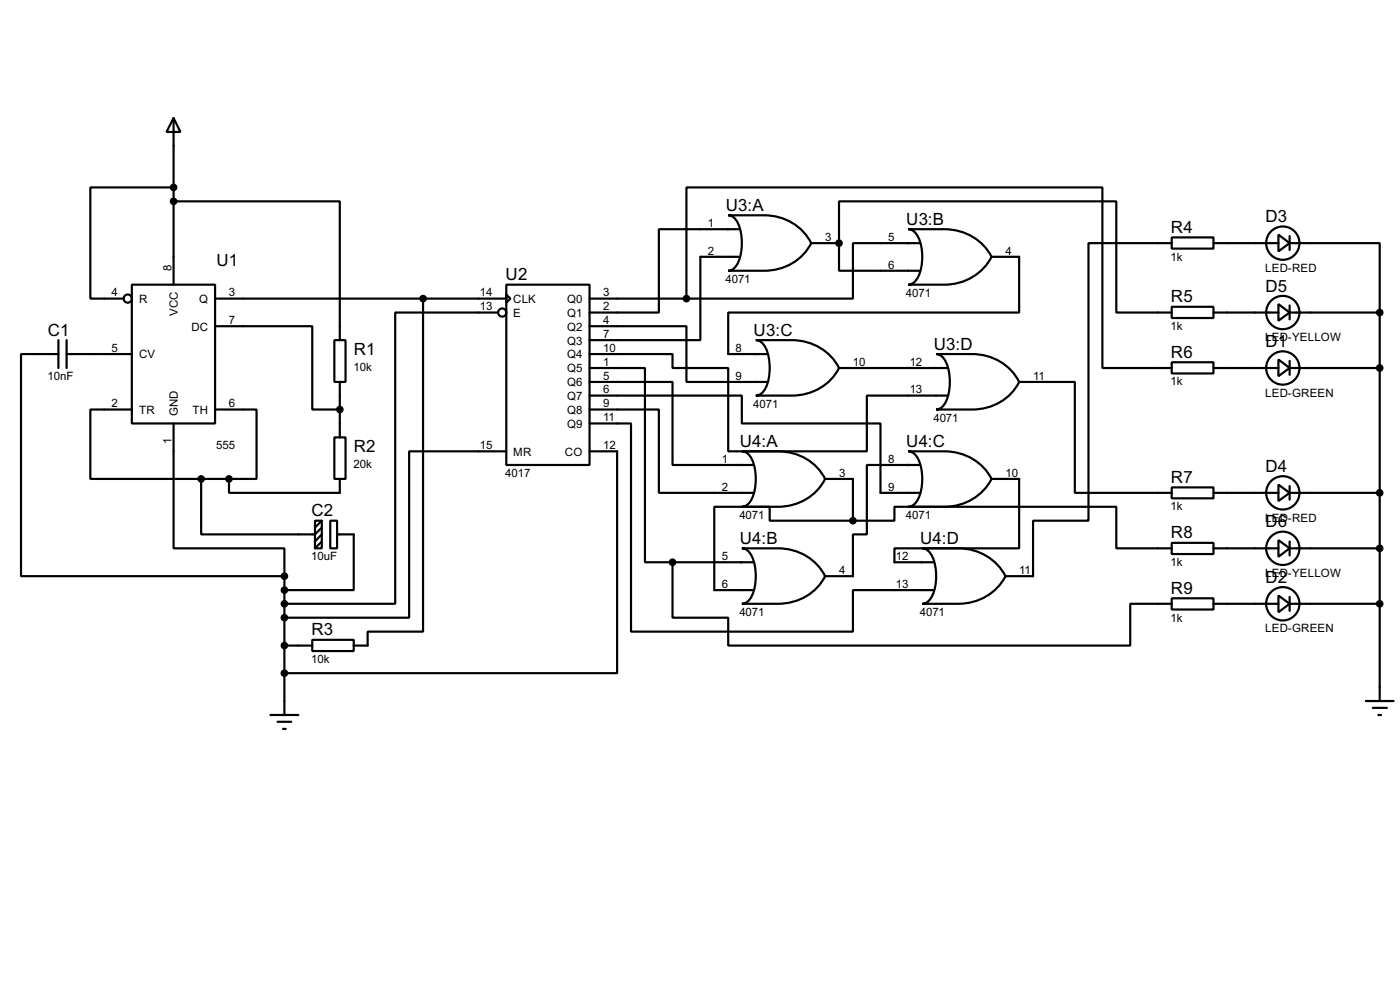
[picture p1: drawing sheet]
<svg xmlns="http://www.w3.org/2000/svg" width="256mm" height="180mm" viewBox="0 0 256 180" stroke-linecap="round" stroke-linejoin="round" font-family="sans-serif">
<g fill="none" stroke="#000" stroke-width=".4">
<path d="M31.8 21.6l1.3 2.6h-2.6zM31.8 34.3h-15.2v20.4h6.1M31.8 36.9h30.5v25.4M31.8 21.6v30.5M133.4 39.4h6.6a9.5 9.5 0 0 1 8.6 5.1 9.4 9.4 0 0 1-8.6 5.1h-6.6a2.18 2.18 0 0 0 1.8-1.5 9.3 9.3 0 0 0-.3-7.8l-1-.8zM24.2 52.1h15.2v25.4h-15.2zM39.4 59.7h17.8v15.3h5.1M39.4 54.7h53.4M77.5 54.7v60.9h-10.1v2.6h-2.6M91.2 57.2h-18.8v53.3h-20.3M92.8 52.1h15.2v33h-15.2zM92.8 53.9l.7 .8-.7 .7z"/>
<path d="M108 59.7h17.8v10.2h14.7M108 54.7h17.8M125.8 54.7v-20.4h76.2v33.1h12.7M135.4 42h-14.7v15.2h-12.7M135.4 47h-7.1v15.3h-20.3M148.6 44.5h5.1M153.7 44.5v5.1h14.8M153.7 44.5v-7.6h50.8v20.3h10.2M166.4 42h6.6a9.6 9.6 0 0 1 8.7 5 9.6 9.6 0 0 1-8.7 5.1h-6.6a2.22 2.22 0 0 0 1.8-1.5 9 9 0 0 0-.3-7.8l-1-.7zM168.5 44.5h-12.2v10.2h-30.5M181.7 47h5v10.2h-53.3v7.6h7.1M214.7 43.5h7.6v2h-7.6z"/>
<path d="M214.7 56.2h7.6v2h-7.6zM214.7 44.5h-15.3v50.8h-10.1v10.2h-5.1M222.3 44.5h11.9M222.3 57.2h11.9M234.2 43l2.1 1.5-2.1 1.5zM234.2 55.7l2.1 1.5-2.1 1.5zM236.3 44.5h16.5v12.7M236.3 57.2h16.5M236.3 43.2v2.6M236.3 55.9v2.6M252.8 57.2v71.1M10.7 64.8h-6.8v40.7h48.2"/>
<path d="M10.7 62.3v5.1M12.2 64.8h12M12.2 62.3v5.1M24.2 75h-7.6v12.7h20.3M31.8 77.5v22.9h20.3v5.1M39.4 75h7.6v12.7h-5M61.3 62.3h2v7.6h-2zM62.3 69.9v10.2M108 69.9h15.2v15.2h14.8M108 75h12.7v15.2h17.3M108 64.8h15.2v2.6h10.2v15.2h25.4v-10.2h14.7M108 72.4h27.9v5.1h25.4v12.7h7.2"/>
<path d="M108 77.5h7.6v38.1h40.7v-7.6h14.7M108 67.4h10.2v35.5h5M138.5 62.3h6.6a9.6 9.6 0 0 1 8.6 5.1 9.5 9.5 0 0 1-8.6 5h-6.6a2.19 2.19 0 0 0 1.8-1.5 9.2 9.2 0 0 0-.4-7.8l-.9-.7zM153.7 67.4h19.8M171.5 64.8h6.6a9.5 9.5 0 0 1 8.6 5.1 9.4 9.4 0 0 1-8.6 5.1h-6.6a2.18 2.18 0 0 0 1.8-1.5 9.3 9.3 0 0 0-.3-7.8l-1-.8zM186.7 69.9h10.2v20.3h17.8M214.7 66.3h7.6v2.1h-7.6zM222.3 67.4h11.9M234.2 65.8l2.1 1.6-2.1 1.5zM236.3 67.4h16.5M236.3 66.1v2.5M36.9 87.7v10.1h20.8l1.3-1.2"/>
<path d="M36.9 87.7h5.1M42 87.7v2.5h20.3v-2.5M57.7 95.3h1.3v5.1h-1.3zM59 99.1l-1.3 1.3M59 97.8l-1.3 1.3M59 95.3l-1.3 1.3M60.5 95.3h1.3v5.1h-1.3zM61.3 80.1h2v7.6h-2zM61.8 97.8h3v10.2h-12.7M92.8 82.6h-17.8v30.5h-22.9M108 82.6h5.1v40.6h-61M135.9 82.6h6.6a9.5 9.5 0 0 1 8.7 5.1 9.5 9.5 0 0 1-8.7 5.1h-6.6a2.2 2.2 0 0 0 1.9-1.5 9.2 9.2 0 0 0-.4-7.8l-.9-.8z"/>
<path d="M151.2 87.7h5.1v7.6M156.3 95.3h-15.3v-2.5h-10.1v15.2h7.1M156.3 95.3h7.6v-2.5h40.6v7.6h10.2M166.4 82.6h6.6a9.6 9.6 0 0 1 8.7 5.1 9.6 9.6 0 0 1-8.7 5.1h-6.6a2.22 2.22 0 0 0 1.8-1.5 9 9 0 0 0-.3-7.8l-1-.8zM168.5 85.1h-9.7v12.7h-2.5v7.7h-5.1M181.7 87.7h5v12.7h-22.8v2.5h7.1M214.7 89.2h7.6v2h-7.6zM214.7 99.4h7.6v2h-7.6zM222.3 90.2h11.9M234.2 88.7l2.1 1.5-2.1 1.5zM234.2 98.9l2.1 1.5-2.1 1.5zM236.3 90.2h16.5"/>
<path d="M236.3 89v2.5M236.3 99.1v2.6M52.1 105.5v25.4M52.1 118.2h5.1M57.2 117.1h7.6v2.1h-7.6zM123.2 102.9v10.2h10.2v5.1h73.7v-7.7h7.6M123.2 102.9h14.8M135.9 100.4h6.6a9.5 9.5 0 0 1 8.7 5.1 9.5 9.5 0 0 1-8.7 5h-6.6a2.19 2.19 0 0 0 1.9-1.5 9.2 9.2 0 0 0-.4-7.8l-.9-.7zM169 100.4h6.6a9.6 9.6 0 0 1 8.6 5.1 9.6 9.6 0 0 1-8.6 5h-6.6a2.21 2.21 0 0 0 1.8-1.5 9 9 0 0 0-.4-7.8l-.9-.7zM214.7 109.5h7.6v2.1h-7.6zM222.3 100.4h11.9M222.3 110.5h11.9"/>
<path d="M234.2 109l2.1 1.5-2.1 1.6zM236.3 100.4h16.5M236.3 110.5h16.5M236.3 109.3v2.5M49.6 130.9h5.1M50.9 132.1h2.5M51.9 133.4h.5M250.2 128.3h5.1M251.5 129.6h2.6M252.5 130.9h.5"/>
<circle cx="23.4" cy="54.7" r=".75"/>
<circle cx="92" cy="57.2" r=".75"/>
<circle cx="235" cy="44.5" r="3.1"/>
<circle cx="235" cy="57.2" r="3.1"/>
<circle cx="235" cy="67.4" r="3.1"/>
<circle cx="235" cy="90.2" r="3.1"/>
<circle cx="235" cy="110.5" r="3.1"/>
<circle cx="235" cy="100.4" r="3.1"/>
</g>
<circle cx="153.7" cy="44.5" r=".2" fill="#000"/>
<g fill="#000" stroke="#000" stroke-width=".4">
<circle cx="31.8" cy="34.3" r=".5"/>
<circle cx="31.8" cy="36.9" r=".5"/>
<circle cx="77.5" cy="54.7" r=".5"/>
<circle cx="125.7" cy="54.7" r=".5"/>
<circle cx="153.7" cy="44.5" r=".5"/>
<circle cx="252.7" cy="57.2" r=".5"/>
<circle cx="62.2" cy="75" r=".5"/>
<circle cx="252.7" cy="67.4" r=".5"/>
<circle cx="36.8" cy="87.7" r=".5"/>
<circle cx="41.9" cy="87.7" r=".5"/>
<circle cx="156.2" cy="95.3" r=".5"/>
<circle cx="252.7" cy="90.2" r=".5"/>
<circle cx="52.1" cy="118.2" r=".5"/>
<circle cx="52.1" cy="108" r=".5"/>
<circle cx="52.1" cy="113.1" r=".5"/>
<circle cx="52.1" cy="105.5" r=".5"/>
<circle cx="52.1" cy="110.5" r=".5"/>
<circle cx="123.2" cy="102.9" r=".5"/>
<circle cx="252.7" cy="110.5" r=".5"/>
<circle cx="252.7" cy="100.4" r=".5"/>
<circle cx="52.1" cy="123.2" r=".5"/>
</g>
<g font-size="3.5">
<text x="133" y="38.6">U3:A</text>
<text x="166" y="41.2">U3:B</text>
<text x="231.8" y="40.7">D3</text>
<text x="214.5" y="42.7">R4</text>
<text x="39.7" y="48.7">U1</text>
<text x="92.6" y="51.3">U2</text>
<text x="231.8" y="53.3">D5</text>
<text x="214.5" y="55.4">R5</text>
<text x="8.8" y="61.4">C1</text>
<text x="64.8" y="64.9">R1</text>
<text x="138.1" y="61.4">U3:C</text>
<text x="171.1" y="64">U3:D</text>
<text x="214.5" y="65.5">R6</text>
<text x="231.8" y="63.5">D1</text>
<text x="64.8" y="82.8">R2</text>
<text x="135.5" y="81.8">U4:A</text>
<text x="166" y="81.8">U4:C</text>
<text x="214.5" y="88.4">R7</text>
<text x="231.8" y="86.4">D4</text>
<text x="57.1" y="94.5">C2</text>
<text x="135.5" y="99.6">U4:B</text>
<text x="168.6" y="99.6">U4:D</text>
<text x="214.5" y="98.6">R8</text>
<text x="231.8" y="96.5">D6</text>
<text x="231.8" y="106.7">D2</text>
<text x="214.5" y="108.7">R9</text>
<text x="57.1" y="116.3">R3</text>
</g>
<g font-size="2.4">
<text x="129.7" y="41.6">1</text>
<text x="129.7" y="46.6">2</text>
<text x="151.2" y="44.1">3</text>
<text x="162.7" y="44.1">5</text>
<text x="184.2" y="46.6">4</text>
<text x="214.5" y="47.7">1k</text>
<text x="31.4" y="49.6" transform="rotate(-90 31.4 49.6)">8</text>
<text x="132.9" y="51.8">4071</text>
<text x="162.7" y="49.2">6</text>
<text x="231.8" y="49.7">LED-RED</text>
<text x="20.5" y="54.3">4</text>
<text x="25.5" y="55.4">R</text>
<text x="32.6" y="57.9" transform="rotate(-90 32.6 57.9)">VCC</text>
<text x="36.5" y="55.4">Q</text>
<text x="42" y="59.3">7</text>
<text x="42" y="54.3">3</text>
<text x="87.9" y="54.3">14</text>
<text x="87.9" y="56.8">13</text>
<text x="94" y="55.4">CLK</text>
<text x="94" y="58">E</text>
<text x="103.9" y="55.4">Q0</text>
<text x="103.9" y="58">Q1</text>
<text x="110.5" y="54.3">3</text>
<text x="110.5" y="56.8">2</text>
<text x="110.5" y="59.3">4</text>
<text x="166" y="54.3">4071</text>
<text x="20.5" y="64.4">5</text>
<text x="25.5" y="65.6">CV</text>
<text x="35.1" y="60.5">DC</text>
<text x="103.9" y="60.5">Q2</text>
<text x="103.9" y="63.1">Q3</text>
<text x="103.9" y="65.6">Q4</text>
<text x="110.5" y="61.9">7</text>
<text x="110.5" y="64.4">10</text>
<text x="134.8" y="64.4">8</text>
<text x="214.5" y="60.4">1k</text>
<text x="231.8" y="62.4">LED-YELLOW</text>
<text x="8.7" y="69.5">10nF</text>
<text x="64.8" y="67.9">10k</text>
<text x="103.9" y="68.1">Q5</text>
<text x="103.9" y="70.7">Q6</text>
<text x="110.5" y="67">1</text>
<text x="110.5" y="69.5">5</text>
<text x="110.5" y="72">6</text>
<text x="134.8" y="69.5">9</text>
<text x="156.3" y="67">10</text>
<text x="166.7" y="67">12</text>
<text x="166.7" y="72">13</text>
<text x="189.3" y="69.5">11</text>
<text x="214.5" y="70.6">1k</text>
<text x="20.5" y="74.6">2</text>
<text x="25.5" y="75.8">TR</text>
<text x="32.6" y="76.2" transform="rotate(-90 32.6 76.2)">GND</text>
<text x="35.3" y="75.8">TH</text>
<text x="42" y="74.6">6</text>
<text x="103.9" y="73.2">Q7</text>
<text x="103.9" y="75.8">Q8</text>
<text x="110.5" y="74.6">9</text>
<text x="110.5" y="77.1">11</text>
<text x="138" y="74.6">4071</text>
<text x="171" y="77.2">4071</text>
<text x="231.8" y="72.6">LED-GREEN</text>
<text x="31.4" y="81.2" transform="rotate(-90 31.4 81.2)">1</text>
<text x="39.6" y="82.2">555</text>
<text x="87.9" y="82.2">15</text>
<text x="94" y="83.4">MR</text>
<text x="103.5" y="83.4">CO</text>
<text x="103.9" y="78.3">Q9</text>
<text x="110.5" y="82.2">12</text>
<text x="64.8" y="85.7">20k</text>
<text x="92.6" y="87.3">4017</text>
<text x="132.3" y="84.7">1</text>
<text x="132.3" y="89.8">2</text>
<text x="153.7" y="87.3">3</text>
<text x="162.7" y="84.7">8</text>
<text x="162.7" y="89.8">9</text>
<text x="184.2" y="87.3">10</text>
<text x="135.5" y="95">4071</text>
<text x="166" y="95">4071</text>
<text x="214.5" y="93.4">1k</text>
<text x="231.8" y="95.5">LED-RED</text>
<text x="57" y="102.6">10uF</text>
<text x="132.3" y="102.5">5</text>
<text x="132.3" y="107.6">6</text>
<text x="153.7" y="105.1">4</text>
<text x="164.1" y="102.5">12</text>
<text x="164.1" y="107.6">13</text>
<text x="186.7" y="105.1">11</text>
<text x="214.5" y="103.6">1k</text>
<text x="231.8" y="105.6">LED-YELLOW</text>
<text x="135.5" y="112.7">4071</text>
<text x="168.5" y="112.7">4071</text>
<text x="214.5" y="113.8">1k</text>
<text x="231.8" y="115.8">LED-GREEN</text>
<text x="57" y="121.4">10k</text>
</g>
</svg>
